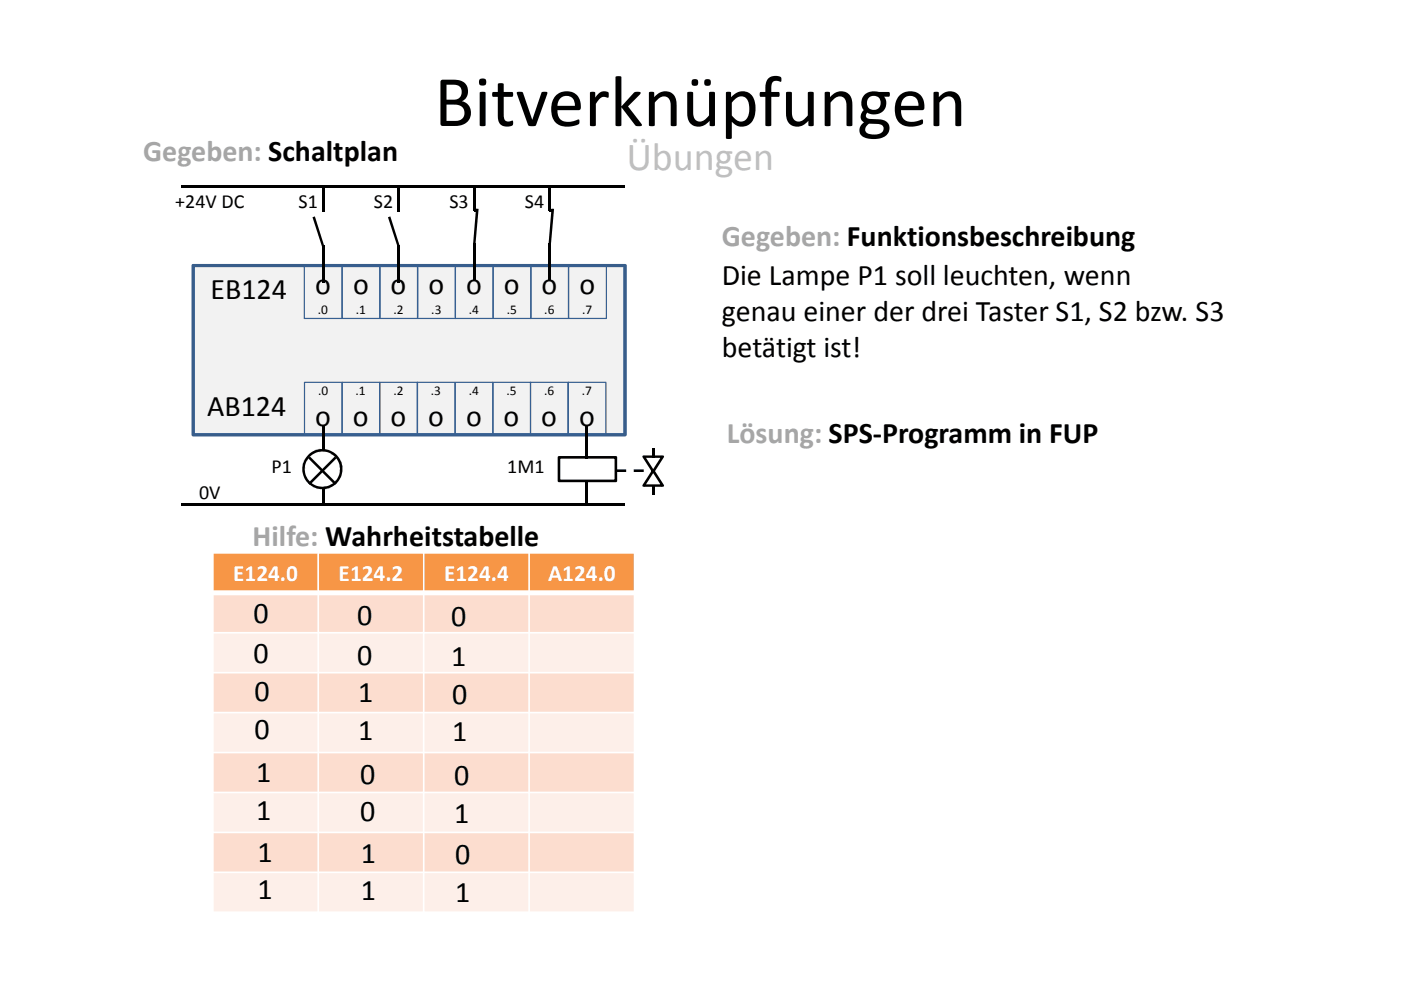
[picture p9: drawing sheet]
<svg xmlns="http://www.w3.org/2000/svg" width="297mm" height="210mm" viewBox="0 0 297 210" stroke-linecap="round" stroke-linejoin="round" font-family="sans-serif">
<path d="M40.9 56.3h91.6v35.9h-91.6z" fill-rule="evenodd" fill="#f2f2f2"/>
<path d="M40.6 56.1l.3-.1h91.8l.2 .3-.1 36.1-.3 .1h-91.7l-.2-.3zM40.9 56.6l.4-.3v35.9l-.4-.4h91.6l-.3 .4v-35.9l.3 .3z" fill="#385d8a"/>
<g fill="#376092">
<path d="M64.4 56.3h8.2v11.3h-8.2zM64.6 56.4v11.1l-.1-.1h8l-.1 .1v-11.1l.1 .1h-8z"/>
<path d="M72.5 56.3h8.1v11.3h-8.1zM72.6 56.5l.1-.1v11.1l-.1-.1h8l-.2 .1v-11.1l.2 .1z"/>
<path d="M80.4 56.3h8.2v11.3h-8.2zM80.5 56.5l.1-.1v11.1l-.1-.1h8l-.1 .1v-11.1l.1 .1z"/>
<path d="M88.5 56.3h8.1v11.3h-8.1zM88.6 56.5l.1-.1v11.1l-.1-.1h8l-.2 .1v-11.1l.2 .1z"/>
<path d="M96.4 56.3h8.2v11.3h-8.2zM96.5 56.5l.1-.1v11.1l-.1-.1h8l-.1 .1v-11.1l.1 .1z"/>
<path d="M104.5 56.3h8.1v11.3h-8.1zM104.6 56.5l.1-.1v11.1l-.1-.1h8l-.2 .1v-11.1l.2 .1z"/>
<path d="M112.4 56.3h8.2v11.3h-8.2zM112.5 56.5l.1-.1v11.1l-.1-.1h8l-.1 .1v-11.1l.1 .1z"/>
<path d="M120.5 56.3h8.1v11.3h-8.1zM120.7 56.4v11.1l-.1-.1h8l-.2 .1v-11.1l.2 .1h-8z"/>
<path d="M64.5 81h8.1v11.3h-8.1zM64.6 81.2l.1-.1v11.1l-.1-.2h8l-.2 .2v-11.1l.2 .1z"/>
<path d="M72.4 81h8.2v11.3h-8.2zM72.5 81.2l.1-.1v11.1l-.1-.2h8l-.1 .2v-11.1l.1 .1z"/>
<path d="M80.4 81h8.2v11.3h-8.2zM80.5 81.2l.1-.1v11.1l-.1-.2h8l-.1 .2v-11.1l.1 .1z"/>
<path d="M88.4 81h8.2v11.3h-8.2zM88.5 81.2l.1-.1v11.1l-.1-.2h8l-.1 .2v-11.1l.1 .1z"/>
<path d="M96.4 81h8.2v11.3h-8.2zM96.6 81.1v11.1l-.1-.2h8l-.1 .2v-11.1l.1 .1h-8z"/>
<path d="M104.4 81h8.2v11.3h-8.2zM104.5 81.2l.1-.1v11.1l-.1-.2h8l-.1 .2v-11.1l.1 .1z"/>
<path d="M112.4 81h8.2v11.3h-8.2zM112.5 81.2l.1-.1v11.1l-.1-.2h8l-.1 .2v-11.1l.1 .1z"/>
<path d="M120.4 81h8.2v11.3h-8.2zM120.5 81.2l.1-.1v11.1l-.1-.2h8l-.2 .2v-11.1l.2 .1z"/>
</g>
<g fill="#000">
<path d="M38.5 39.4h94v.5h-94z" fill-rule="evenodd"/>
<path d="M68.2 40h.6v5h-.6z" fill-rule="evenodd"/>
<path d="M84.2 40h.6v5h-.6z" fill-rule="evenodd"/>
<path d="M100.3 39.7h.5v5h-.5z" fill-rule="evenodd"/>
<path d="M116.3 39.7h.5v5h-.5z" fill-rule="evenodd"/>
<path d="M68.2 51.9h.6v8h-.6z" fill-rule="evenodd"/>
<path d="M84.2 51.9h.6v8h-.6z" fill-rule="evenodd"/>
<path d="M100.3 51.6h.5v8h-.5z" fill-rule="evenodd"/>
<path d="M100.5 44.4h.7v.6h-.7z" fill-rule="evenodd"/>
<path d="M116.3 51.6h.5v8h-.5z" fill-rule="evenodd"/>
<path d="M116.5 44.4h.7v.6h-.7z" fill-rule="evenodd"/>
<path d="M68.3 90.3h.5v7h-.5z" fill-rule="evenodd"/>
<path d="M124 90.3h.6v7h-.6z" fill-rule="evenodd"/>
<path d="M138.2 95h.6v1.9h-.6z" fill-rule="evenodd"/>
<path d="M38.5 106.7h94v.5h-94z" fill-rule="evenodd"/>
<path d="M68.3 102h.5v5h-.5z" fill-rule="evenodd"/>
<path d="M124 102h.6v5h-.6z" fill-rule="evenodd"/>
<path d="M138.3 103h.5v1.9h-.5z" fill-rule="evenodd"/>
</g>
<g fill="#000">
<path d="M66.3 46.1l.5-.2 1.9 6.3-.4 .1zM82.3 46.1l.5-.2 2 6.3-.5 .1zM100.9 44.2l.6 .1-.7 7.6h-.5zM116.9 44.2l.6 .1-.7 7.6h-.5z"/>
<path d="M118.3 96.8l.2-.1h12.1l.3 .2v5.1l-.3 .2h-12.2l-.2-.2zM118.8 96.9v5.1l-.3-.3h12.1l-.3 .3v-5.1l.3 .3h-12.1z"/>
<path d="M130.6 99.5h2.2v.6h-2.2zM134.4 99.5h2.1v.6h-2.1zM138 99.5h.5v.6h-.5z"/>
<path d="M136.3 96.6l-.1 .3 2.1 3.2 .2 .1 .2-.1 2.1-3.3-.3-.2zM136.7 96.6l-.2 .5h4l-.2-.5-2 3.2h.4z"/>
<path d="M138.3 99.7l.2-.2 .2 .2 2.1 3.1-.1 .4h-4.2l-.3-.1v-.3zM138.3 99.9h.4l-2 3.2-.2-.4h4l-.2 .4z"/>
</g>
<circle cx="68.4" cy="99.5" r="4" fill="#fff"/>
<g fill="#000">
<path d="M65.7 96.8l5.7 5.6-.4 .4-5.7-5.6zM65.3 102.4l5.7-5.6 .4 .4-5.7 5.6z"/>
<path d="M64.1 99.5a4.3 4.3 0 0 1 8.5 0 4.3 4.3 0 0 1-8.5 0zM64.6 99.5a3.8 3.8 0 0 0 7.5 0 3.8 3.8 0 0 0-7.5 0z"/>
</g>
<g fill="#f79646">
<path d="M45.1 117.2h22.4v8.5h-22.4z" fill-rule="evenodd"/>
<path d="M67.5 117.2h22.3v8.5h-22.3z" fill-rule="evenodd"/>
<path d="M89.8 117.2h22.4v8.5h-22.4z" fill-rule="evenodd"/>
<path d="M112.2 117.2h22.3v8.5h-22.3z" fill-rule="evenodd"/>
</g>
<g fill="#fcddcf">
<path d="M45.1 125.7h22.4v8.5h-22.4z" fill-rule="evenodd"/>
<path d="M67.5 125.7h22.3v8.5h-22.3z" fill-rule="evenodd"/>
<path d="M89.8 125.7h22.4v8.5h-22.4z" fill-rule="evenodd"/>
<path d="M112.2 125.7h22.3v8.5h-22.3z" fill-rule="evenodd"/>
</g>
<g fill="#fdefe9">
<path d="M45.1 134.2h22.4v8.4h-22.4z" fill-rule="evenodd"/>
<path d="M67.5 134.2h22.3v8.4h-22.3z" fill-rule="evenodd"/>
<path d="M89.8 134.2h22.4v8.4h-22.4z" fill-rule="evenodd"/>
<path d="M112.2 134.2h22.3v8.4h-22.3z" fill-rule="evenodd"/>
</g>
<g fill="#fcddcf">
<path d="M45.1 142.6h22.4v8.5h-22.4z" fill-rule="evenodd"/>
<path d="M67.5 142.6h22.3v8.5h-22.3z" fill-rule="evenodd"/>
<path d="M89.8 142.6h22.4v8.5h-22.4z" fill-rule="evenodd"/>
<path d="M112.2 142.6h22.3v8.5h-22.3z" fill-rule="evenodd"/>
</g>
<g fill="#fdefe9">
<path d="M45.1 151.1h22.4v8.5h-22.4z" fill-rule="evenodd"/>
<path d="M67.5 151.1h22.3v8.5h-22.3z" fill-rule="evenodd"/>
<path d="M89.8 151.1h22.4v8.5h-22.4z" fill-rule="evenodd"/>
<path d="M112.2 151.1h22.3v8.5h-22.3z" fill-rule="evenodd"/>
</g>
<g fill="#fcddcf">
<path d="M45.1 159.6h22.4v8.4h-22.4z" fill-rule="evenodd"/>
<path d="M67.5 159.6h22.3v8.4h-22.3z" fill-rule="evenodd"/>
<path d="M89.8 159.6h22.4v8.4h-22.4z" fill-rule="evenodd"/>
<path d="M112.2 159.6h22.3v8.4h-22.3z" fill-rule="evenodd"/>
</g>
<g fill="#fdefe9">
<path d="M45.1 168h22.4v8.5h-22.4z" fill-rule="evenodd"/>
<path d="M67.5 168h22.3v8.5h-22.3z" fill-rule="evenodd"/>
<path d="M89.8 168h22.4v8.5h-22.4z" fill-rule="evenodd"/>
<path d="M112.2 168h22.3v8.5h-22.3z" fill-rule="evenodd"/>
</g>
<g fill="#fcddcf">
<path d="M45.1 176.5h22.4v8.5h-22.4z" fill-rule="evenodd"/>
<path d="M67.5 176.5h22.3v8.5h-22.3z" fill-rule="evenodd"/>
<path d="M89.8 176.5h22.4v8.5h-22.4z" fill-rule="evenodd"/>
<path d="M112.2 176.5h22.3v8.5h-22.3z" fill-rule="evenodd"/>
</g>
<g fill="#fdefe9">
<path d="M45.1 185h22.4v8.4h-22.4z" fill-rule="evenodd"/>
<path d="M67.5 185h22.3v8.4h-22.3z" fill-rule="evenodd"/>
<path d="M89.8 185h22.4v8.4h-22.4z" fill-rule="evenodd"/>
<path d="M112.2 185h22.3v8.4h-22.3z" fill-rule="evenodd"/>
</g>
<g fill="none" stroke="#fff" stroke-width=".35">
<path d="M45 117.2h89.7M45.1 117.1v76.5M67.5 117.1v76.5M89.8 117.1v76.5M112.2 117.1v76.5M134.5 117.1v76.5M45 134.2h89.7M45 142.6h89.7M45 151.1h89.7M45 159.6h89.7M45 168h89.7M45 176.5h89.7"/>
<path d="M45 185h89.7M45 193.4h89.7"/>
</g>
<path d="M45 125.7h89.7" fill="none" stroke="#fff" stroke-width="1.1" stroke-linecap="butt"/>
<text font-size="15.5" x="92.1" y="26.7">Bitverknüpfungen</text>
<text font-size="8.5" fill="#bfbfbf" x="132.8" y="36">Übungen</text>
<g font-size="6.3" fill="#a6a6a6">
<text x="30.4" y="34.1">Gegeben: Schaltplan</text>
<text x="153" y="52.2">Gegeben: Funktionsbeschreibung</text>
<text x="154.1" y="93.9">Lösung: SPS-Programm in FUP</text>
<text x="53.6" y="115.9">Hilfe: Wahrheitstabelle</text>
</g>
<g font-size="6.3">
<text x="44.6" y="63.5">EB124</text>
<text x="66.8" y="62.3">o</text>
<text x="74.8" y="62.3">o</text>
<text x="82.8" y="62.3">o</text>
<text x="90.8" y="62.3">o</text>
<text x="98.8" y="62.3">o</text>
<text x="106.8" y="62.3">o</text>
<text x="114.8" y="62.3">o</text>
<text x="122.9" y="62.3">o</text>
<text x="153" y="60.4">Die Lampe P1 soll leuchten, wenn</text>
<text x="153" y="68">genau einer der drei Taster S1, S2 bzw. S3</text>
<text x="153" y="75.6">betätigt ist!</text>
<text x="43.9" y="88.1">AB124</text>
<text x="66.8" y="90.3">o</text>
<text x="74.8" y="90.3">o</text>
<text x="82.8" y="90.3">o</text>
<text x="90.8" y="90.3">o</text>
<text x="98.8" y="90.3">o</text>
<text x="106.8" y="90.3">o</text>
<text x="114.8" y="90.3">o</text>
<text x="122.8" y="90.3">o</text>
<text x="53.7" y="132.2">0</text>
<text x="75.7" y="132.4">0</text>
<text x="95.7" y="132.7">0</text>
<text x="53.7" y="140.7">0</text>
<text x="75.7" y="140.9">0</text>
<text x="95.7" y="141.2">1</text>
<text x="53.9" y="148.7">0</text>
<text x="75.9" y="148.9">1</text>
<text x="95.9" y="149.2">0</text>
<text x="53.9" y="156.7">0</text>
<text x="75.9" y="156.9">1</text>
<text x="95.9" y="157.2">1</text>
<text x="54.3" y="165.9">1</text>
<text x="76.3" y="166.2">0</text>
<text x="96.3" y="166.4">0</text>
<text x="54.3" y="173.9">1</text>
<text x="76.3" y="174.2">0</text>
<text x="96.3" y="174.4">1</text>
<text x="54.6" y="182.7">1</text>
<text x="76.5" y="182.9">1</text>
<text x="96.5" y="183.2">0</text>
<text x="54.6" y="190.7">1</text>
<text x="76.5" y="190.9">1</text>
<text x="96.5" y="191.2">1</text>
</g>
<g font-size="5" fill="#fff">
<text x="49.4" y="123.1">E124.0</text>
<text x="71.8" y="123.1">E124.2</text>
<text x="94.2" y="123.1">E124.4</text>
<text x="116.2" y="123.1">A124.0</text>
</g>
<g font-size="4.2">
<text x="37.2" y="44.2">+24V DC</text>
<text x="63.3" y="44.2">S1</text>
<text x="79.3" y="44.2">S2</text>
<text x="95.3" y="44.2">S3</text>
<text x="111.3" y="44.2">S4</text>
<text x="57.5" y="100.2">P1</text>
<text x="107.5" y="100.2">1M1</text>
<text x="42.2" y="105.8">0V</text>
</g>
<g font-size="2.8">
<text x="67.4" y="66.6">.0</text>
<text x="75.4" y="66.6">.1</text>
<text x="83.4" y="66.6">.2</text>
<text x="91.4" y="66.6">.3</text>
<text x="99.4" y="66.6">.4</text>
<text x="107.4" y="66.6">.5</text>
<text x="115.4" y="66.6">.6</text>
<text x="123.4" y="66.6">.7</text>
<text x="67.4" y="83.7">.0</text>
<text x="75.4" y="83.7">.1</text>
<text x="83.4" y="83.7">.2</text>
<text x="91.4" y="83.7">.3</text>
<text x="99.4" y="83.7">.4</text>
<text x="107.4" y="83.7">.5</text>
<text x="115.4" y="83.7">.6</text>
<text x="123.4" y="83.7">.7</text>
</g>
</svg>
